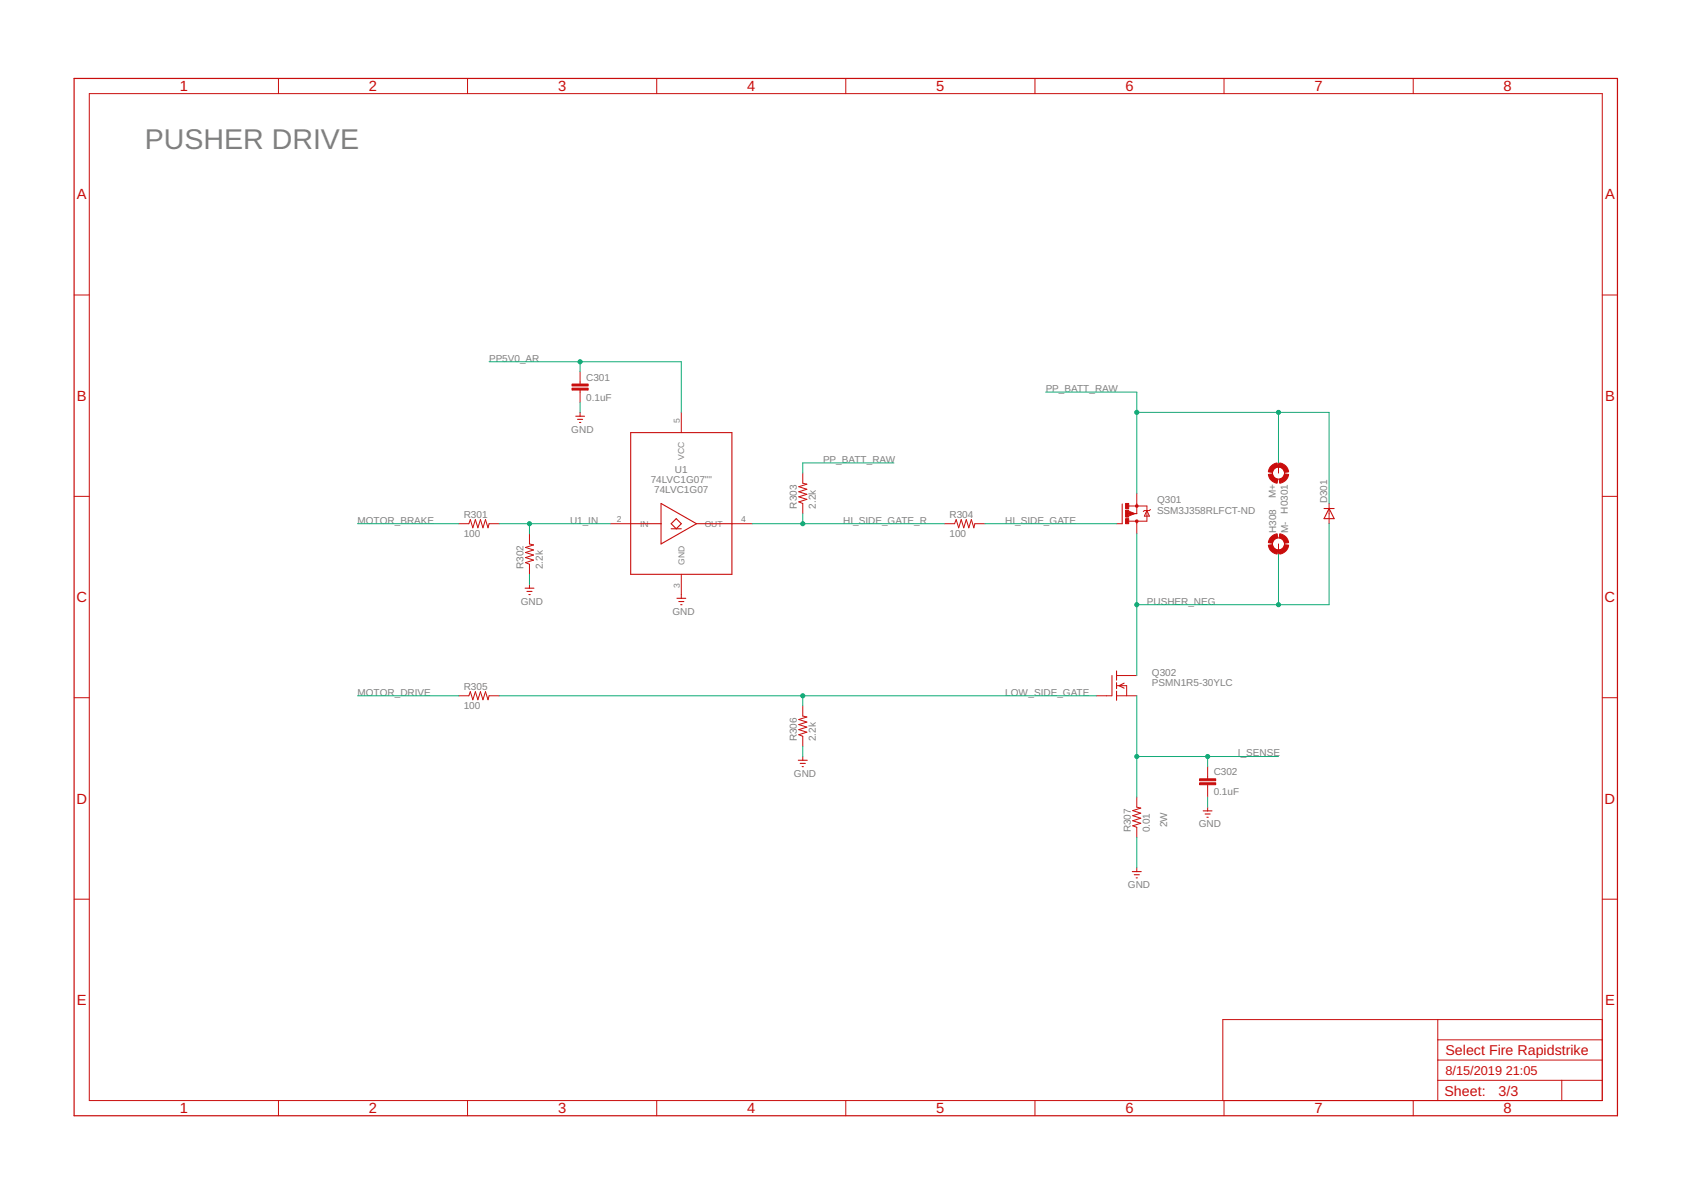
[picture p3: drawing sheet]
<svg xmlns="http://www.w3.org/2000/svg" width="297mm" height="210mm" viewBox="0 0 297 210" stroke-linecap="round" stroke-linejoin="round" font-family="sans-serif">
<g fill="none" stroke="#c90d0c" stroke-width=".18">
<path d="M15.7 16.4h265.8v176.9h-265.8zM48.9 13.8v2.6M82.1 13.8v2.6M115.4 13.8v2.6M148.6 13.8v2.6M181.8 13.8v2.6M215 13.8v2.6M248.2 13.8v2.6M13 51.8h2.7M281.5 51.8h2.6M101.9 65.3v2.2M101.9 68.5v2.2"/>
<path d="M101.9 72.4v.7M119.7 72.4v3.6M13 87.2h2.7M80.6 92h1.8l.2-.7 .5 1.4 .4-1.4 .4 1.4 .5-1.4 .4 1.4 .5-1.4 .4 1.4 .2-.7h1.8M93 93.8v1.7l.7 .2-1.4 .5 1.4 .4-1.4 .4 1.4 .5-1.4 .4 1.4 .5-1.4 .4 .7 .3v1.8M107.2 92h3.6M128.6 92h3.5M141 83.1v1.8l.7 .1-1.4 .5 1.4 .4-1.4 .5 1.4 .4-1.4 .5 1.4 .4-1.4 .5 .7 .2v1.8M165.9 92h1.8l.3-.7 .4 1.4 .4-1.4 .5 1.4 .4-1.4 .5 1.4 .4-1.4 .5 1.4 .1-.7h1.8M196.1 92h1M198.3 88.9h3.2v2.6h-3.2M198.4 89.9l.9 .3-.9 .4z"/>
<path d="M199.7 86.7v3.5h-1.8M199.7 91.5v2.3M201.5 89.7l.4 1h-.9zM202.1 89.5l-.2 .2h-.9l-.2 .2M224.6 81.3v1.8M224.6 95.5v1.8M233.5 88.4v3.6M281.5 87.2h2.6M93 102.7v.6M119.7 100.9v4.2M196.1 118.7h3.6M13 122.6h2.7"/>
<path d="M80.6 122.2h1.8l.2-.7 .5 1.4 .4-1.4 .4 1.4 .5-1.4 .4 1.4 .5-1.4 .4 1.4 .2-.7h1.8M141 124v1.8l.7 .1-1.4 .5 1.4 .4-1.4 .5 1.4 .4-1.4 .5 1.4 .4-1.4 .5 .7 .2v1.8M141 132.9v.6M192.6 122.2h2.7M196.1 122.2h3.6M196.1 120.4h1.8v1.8M199.7 140v1.8l.7 .1-1.4 .5 1.4 .4-1.4 .5 1.4 .4-1.4 .5 1.4 .4-1.4 .5 .7 .2v1.8M212.1 134.7v2.1M212.1 137.9v2.1M281.5 122.6h2.6M13 157.9h2.7M199.7 152.4v.7"/>
<path d="M212.1 141.8v.6M281.5 157.9h2.6M252.6 179.1v14.2M281.5 179.1h-66.7v14.2M48.9 193.3v2.7M82.1 193.3v2.7M115.4 193.3v2.7M148.6 193.3v2.7M181.8 193.3v2.7M215 193.3v2.7M248.2 193.3v2.7M252.6 189.8h28.9"/>
<path d="M252.6 186.2h28.9M252.6 182.6h28.9M274.3 189.8v3.5"/>
<circle cx="224.6" cy="83.1" r="1.06"/>
<circle cx="224.6" cy="95.5" r="1.06"/>
</g>
<path d="M13 13.8h271.1v182.2h-271.1z" fill="none" stroke="#c90d0c" stroke-width=".21"/>
<g fill="none" stroke="#c90d0c" stroke-width=".19">
<path d="M101.1 73.1h1.6M101.5 73.7h.8M101.8 74.2h.2M110.8 76h17.8v24.9h-17.8zM110.8 92h5.3M116.1 88.4l6.2 3.6-6.2 3.5zM117.9 92.9h1.8M118.8 91.1l.9 .9-.9 .9-.9-.9zM122.3 92h6.3M197.1 88.5v3.5M232.6 89.3h1.8M233.5 89.3l.9 1.8h-1.8z"/>
<path d="M92.2 103.3h1.6M92.6 103.9h.9M92.9 104.4h.2M118.9 105.1h1.6M119.2 105.7h.9M119.6 106.2h.2M195.3 118.7v3.5M196.1 117.9v1.6M196.1 119.9v1.1M197.5 120l-.9 .4 .9 .5M140.2 133.5h1.6M140.6 134.1h.9"/>
<path d="M140.9 134.7h.2M196.1 121.4v1.6M198.9 153.1h1.6M199.2 153.6h.9M199.6 154.2h.2M211.3 142.4h1.6M211.7 143h.9M212 143.6h.2"/>
</g>
<path d="M198.7 90.2h-.2v-.2l.7 .2-.7 .2" fill="none" stroke="#c90d0c" stroke-width=".23"/>
<g fill="#c90d0c" stroke="#c90d0c" stroke-width=".18">
<path d="M225.6 83.2l.8 .1a1.78 1.78 0 0 1-1.6 1.6l-.1-.7a1.04 1.04 0 0 0 .9-1z" fill-rule="evenodd"/>
<path d="M224.8 81.3a1.77 1.77 0 0 1 1.6 1.6l-.8 .1a1.05 1.05 0 0 0-.9-1z" fill-rule="evenodd"/>
<path d="M223.3 81.8l.6-.4 .4-.1 .1 .7a1.1 1.1 0 0 0-.9 1l-.7-.1 .1-.5z" fill-rule="evenodd"/>
<path d="M222.8 83.3l.7-.1a1.09 1.09 0 0 0 .9 1l-.1 .7a1.78 1.78 0 0 1-1.5-1.6z" fill-rule="evenodd"/>
<path d="M223.3 94.3l.6-.4 .4-.1 .1 .7a1.16 1.16 0 0 0-.9 .9l-.7-.1 .1-.5z" fill-rule="evenodd"/>
<path d="M222.8 95.8l.7-.1a1.05 1.05 0 0 0 .9 .9l-.1 .7a1.78 1.78 0 0 1-1.5-1.5z" fill-rule="evenodd"/>
<path d="M224.7 96.6a1.05 1.05 0 0 0 .9-.9l.8 .1a1.77 1.77 0 0 1-1.6 1.5z" fill-rule="evenodd"/>
<path d="M224.8 93.8a1.78 1.78 0 0 1 1.6 1.5l-.8 .1a1.09 1.09 0 0 0-.9-.9z" fill-rule="evenodd"/>
<circle cx="199.7" cy="91.5" r=".24"/>
<circle cx="199.7" cy="88.9" r=".24"/>
</g>
<g fill="#c90d0c" stroke="#c90d0c" stroke-width=".18">
<path d="M197.7 91.1h.6v.9h-.6z"/>
<path d="M197.7 88.4h.6v.9h-.6z"/>
<path d="M197.7 89.6h.6v1.2h-.6z"/>
<path d="M210.7 137.5h2.9v.3h-2.9z"/>
<path d="M210.7 136.8h2.9v.3h-2.9z"/>
<path d="M100.5 68.2h2.8v.3h-2.8z"/>
<path d="M100.5 67.5h2.8v.3h-2.8z"/>
</g>
<g fill="none" stroke="#0dab76" stroke-width=".18">
<path d="M85.9 63.5h33.8v8.9M101.9 63.5v1.8M101.9 70.7v1.7M183.7 68.9h16v17.8M199.7 72.4h33.8v16M224.6 72.4v8.9M62.8 92h17.8M87.7 92h19.5M93 92v1.8M132.1 92h33.8M141 90.2v1.8M157 81.3h-16v1.8"/>
<path d="M173 92h23.1M199.7 93.8v24.9M224.6 97.3v8.9M233.5 92v14.2h-33.8M93 100.9v1.8M62.8 122.2h17.8M87.7 122.2h104.9M141 122.2v1.8M141 131.1v1.8M199.7 122.2v17.8M199.7 132.9h24.9M212.1 132.9v1.8"/>
<path d="M212.1 140v1.8M199.7 147.1v5.3"/>
</g>
<g fill="#0dab76" stroke="#0dab76" stroke-width=".18">
<circle cx="199.7" cy="106.2" r=".36"/>
<circle cx="224.6" cy="106.2" r=".36"/>
<circle cx="141" cy="122.2" r=".36"/>
<circle cx="101.9" cy="63.5" r=".36"/>
<circle cx="141" cy="92" r=".36"/>
<circle cx="199.7" cy="132.9" r=".36"/>
<circle cx="212.1" cy="132.9" r=".36"/>
<circle cx="93" cy="92" r=".36"/>
<circle cx="224.6" cy="72.4" r=".36"/>
<circle cx="199.7" cy="72.4" r=".36"/>
</g>
<text font-size="5" fill="#808080" x="25.5" y="26.2">PUSHER DRIVE</text>
<g font-size="2.6" fill="#c90d0c">
<text x="31.6" y="16">1</text>
<text x="64.8" y="16">2</text>
<text x="98" y="16">3</text>
<text x="131.2" y="16">4</text>
<text x="164.5" y="16">5</text>
<text x="197.7" y="16">6</text>
<text x="230.9" y="16">7</text>
<text x="264.1" y="16">8</text>
<text x="13.5" y="35">A</text>
<text x="281.9" y="35">A</text>
<text x="13.5" y="70.4">B</text>
<text x="281.9" y="70.4">B</text>
<text x="13.4" y="105.8">C</text>
<text x="281.9" y="105.8">C</text>
<text x="13.4" y="141.2">D</text>
<text x="281.9" y="141.2">D</text>
<text x="13.5" y="176.5">E</text>
<text x="281.9" y="176.5">E</text>
<text x="31.6" y="195.6">1</text>
<text x="64.8" y="195.6">2</text>
<text x="98" y="195.6">3</text>
<text x="131.2" y="195.6">4</text>
<text x="164.5" y="195.6">5</text>
<text x="197.7" y="195.6">6</text>
<text x="230.9" y="195.6">7</text>
<text x="264.1" y="195.6">8</text>
</g>
<g font-size="2.5" fill="#c90d0c">
<text x="253.9" y="185.3">Select Fire Rapidstrike</text>
<text x="253.7" y="192.5">Sheet:</text>
<text x="263.2" y="192.4">3/3</text>
</g>
<g font-size="2.2" fill="#c90d0c">
<text x="253.9" y="188.9">8/15/2019</text>
<text x="264.5" y="188.9">21:05</text>
</g>
<g font-size="1.8" fill="#808080">
<text x="85.9" y="63.5">PP5V0_AR</text>
<text x="103" y="70.4">0.1uF</text>
<text x="103" y="66.8">C301</text>
<text x="183.7" y="68.9">PP_BATT_RAW</text>
<text x="100.4" y="76">GND</text>
<text x="118.6" y="83.1">U1</text>
<text x="144.6" y="81.3">PP_BATT_RAW</text>
<text x="114.3" y="84.9">74LVC1G07&quot;&quot;</text>
<text x="114.9" y="86.7">74LVC1G07</text>
<text x="140" y="89.3" transform="rotate(-90 140 89.3)">R303</text>
<text x="143.3" y="89.3" transform="rotate(-90 143.3 89.3)">2.2k</text>
<text x="203.2" y="88.4">Q301</text>
<text x="224.1" y="87.5" transform="rotate(-90 224.1 87.5)">M+</text>
<text x="233.1" y="88.4" transform="rotate(-90 233.1 88.4)">D301</text>
<text x="62.8" y="92">MOTOR_BRAKE</text>
<text x="81.5" y="94.3">100</text>
<text x="81.5" y="90.9">R301</text>
<text x="100.1" y="92">U1_IN</text>
<text x="148.1" y="92">HI_SIDE_GATE_R</text>
<text x="166.8" y="94.3">100</text>
<text x="166.8" y="90.9">R304</text>
<text x="176.6" y="92">HI_SIDE_GATE</text>
<text x="203.2" y="90.2">SSM3J358RLFCT-ND</text>
<text x="224.2" y="93.6" transform="rotate(-90 224.2 93.6)">H308</text>
<text x="226.2" y="90.2" transform="rotate(-90 226.2 90.2)">H0301</text>
<text x="226.3" y="93.6" transform="rotate(-90 226.3 93.6)">M-</text>
<text x="92" y="100" transform="rotate(-90 92 100)">R302</text>
<text x="95.3" y="100" transform="rotate(-90 95.3 100)">2.2k</text>
<text x="91.5" y="106.2">GND</text>
<text x="118.1" y="108">GND</text>
<text x="201.5" y="106.2">PUSHER_NEG</text>
<text x="202.3" y="118.7">Q302</text>
<text x="62.8" y="122.2">MOTOR_DRIVE</text>
<text x="81.5" y="124.5">100</text>
<text x="81.5" y="121.2">R305</text>
<text x="176.6" y="122.2">LOW_SIDE_GATE</text>
<text x="202.3" y="120.4">PSMN1R5-30YLC</text>
<text x="140" y="130.2" transform="rotate(-90 140 130.2)">R306</text>
<text x="143.3" y="130.2" transform="rotate(-90 143.3 130.2)">2.2k</text>
<text x="139.5" y="136.4">GND</text>
<text x="213.2" y="136.2">C302</text>
<text x="217.5" y="132.9">I_SENSE</text>
<text x="213.2" y="139.7">0.1uF</text>
<text x="198.6" y="146.2" transform="rotate(-90 198.6 146.2)">R307</text>
<text x="202" y="146.2" transform="rotate(-90 202 146.2)">0.01</text>
<text x="205" y="145.3" transform="rotate(-90 205 145.3)">2W</text>
<text x="210.6" y="145.3">GND</text>
<text x="198.1" y="156">GND</text>
</g>
<g font-size="1.5" fill="#808080">
<text x="119.4" y="74.4" transform="rotate(-90 119.4 74.4)">5</text>
<text x="120.2" y="80.8" transform="rotate(-90 120.2 80.8)">VCC</text>
<text x="108.3" y="91.7">2</text>
<text x="112.4" y="92.5">IN</text>
<text x="123.8" y="92.5">OUT</text>
<text x="130.2" y="91.7">4</text>
<text x="120.2" y="99.2" transform="rotate(-90 120.2 99.2)">GND</text>
<text x="119.4" y="103.3" transform="rotate(-90 119.4 103.3)">3</text>
</g>
</svg>
